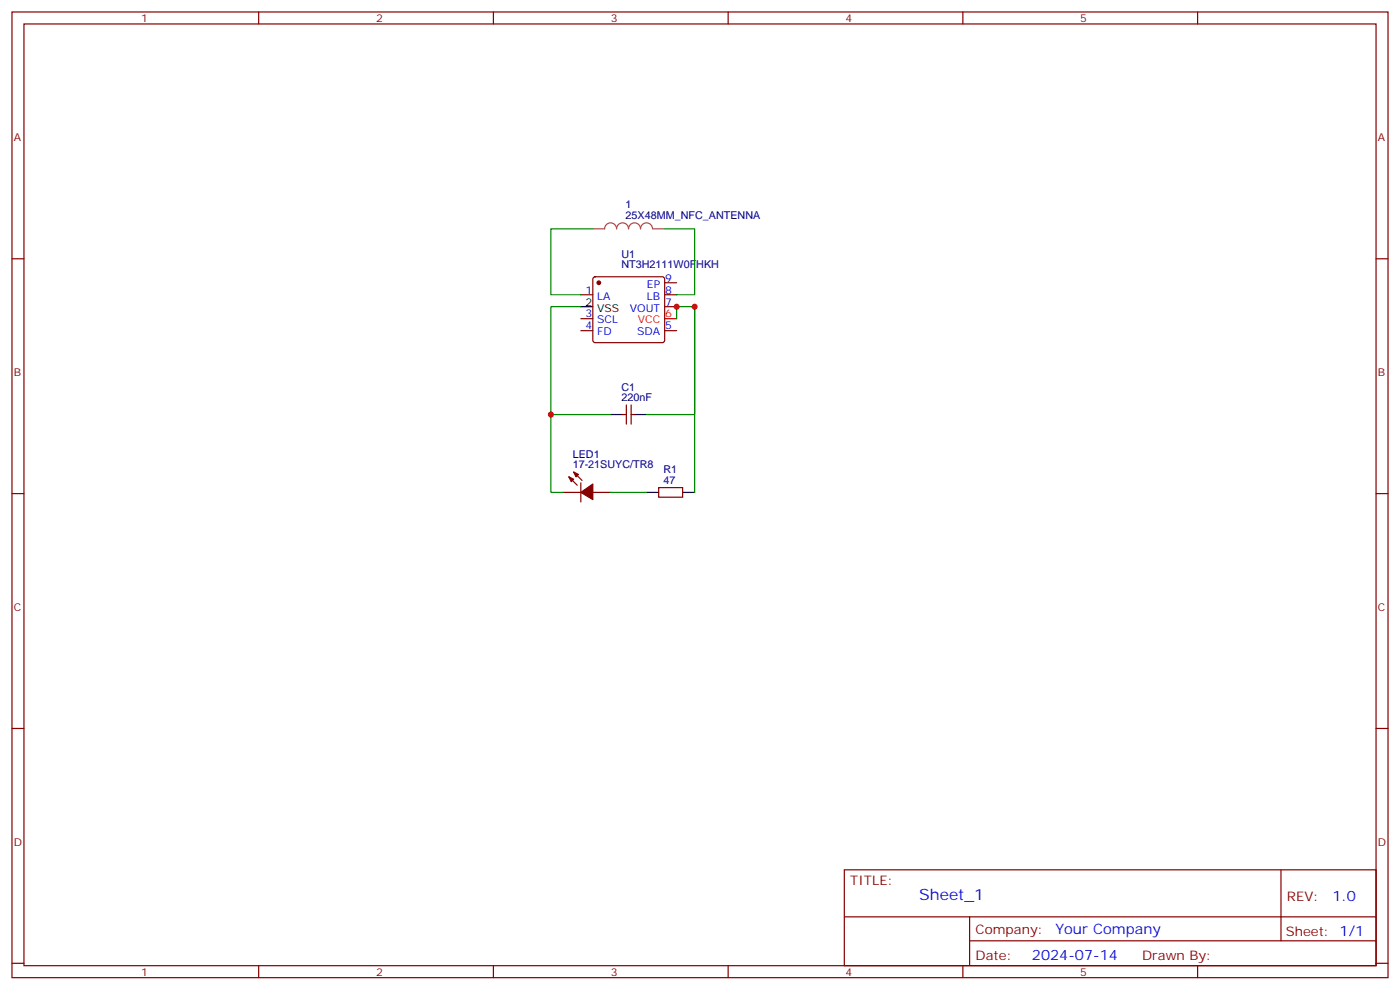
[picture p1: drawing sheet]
<svg xmlns="http://www.w3.org/2000/svg" width="412mm" height="292mm" viewBox="0 0 412 292" stroke-linecap="round" stroke-linejoin="round" font-family="sans-serif">
<g fill="none" stroke="#870000" stroke-width=".35">
<path d="M3.5 3.5h405.4v284.4h-405.4zM7.1 7.1h398.2v277.2h-398.2zM76.2 3.5v3.6M145.3 3.5v3.6M214.5 3.5v3.6M283.6 3.5v3.6M352.8 3.5v3.6M3.5 76.2h3.6M405.3 76.2h3.6M171.1 86.8h3.5M171.1 97.4h3.5M171.1 93.8h3.5"/>
<path d="M174.9 81.7l.4-.2h19.8l.5 .2 .2 .5v18l-.2 .5-.5 .2h-19.8l-.5-.2-.2-.5v-18zM195.8 83.3h3.5M195.8 86.8h3.5M195.8 90.3h3.5M195.8 97.4h3.5M184.5 119.2v5.7M185.9 119.2v5.7M169 139l2.4 2.5M183.4 122.1h1.1M185.9 122.1h1.1M3.5 145.3h3.6M165.8 145h5.3"/>
<path d="M167.6 140.4l2.4 2.5M171.1 142.2v5.6M174.6 145h5.3M194 143.6h7.1v2.8h-7.1zM405.3 145.3h3.6M3.5 214.5h3.6M405.3 214.5h3.6M248.7 256.1h156.6v28.2h-156.6zM377.3 256.1v20.9M248.7 270h156.5M285.6 277h119.6M285.6 270v14.1"/>
<path d="M3.5 283.6h3.6M76.2 284.3v3.6M145.3 284.3v3.6M214.5 284.3v3.6M283.6 284.3v3.6M352.8 284.3v3.6M405.3 283.6h3.6"/>
</g>
<path d="M195.8 93.8h3.5" fill="none" stroke="#f00" stroke-width=".35"/>
<path d="M171.1 90.3h3.5M179.9 122.1h3.5M187 122.1h3.5M190.5 145h3.5M201.1 145h3.5" fill="none" stroke="#000" stroke-width=".35"/>
<g fill="#870000" stroke="#870000" stroke-width=".35">
<path d="M167.6 140.4l1.4 .7-.7 .7z"/>
<path d="M169 139l1.4 .7-.7 .7z"/>
<path d="M171.1 145l3.5-2.5v4.6z"/>
<circle cx="176.4" cy="83.3" r=".53"/>
</g>
<path d="M174.6 67.4h3.5a1.76 1.76 0 0 1 1.8-1.8 1.76 1.76 0 0 1 1.7 1.8 1.76 1.76 0 0 1 1.8-1.8 1.76 1.76 0 0 1 1.8 1.8 1.76 1.76 0 0 1 1.7-1.8 1.76 1.76 0 0 1 1.8 1.8 1.76 1.76 0 0 1 1.7-1.8 1.76 1.76 0 0 1 1.8 1.8M192.3 67.4h3.5" fill="none" stroke="#a64a4a" stroke-width=".35"/>
<path d="M174.6 67.4h-12.3v19.4h8.8M195.8 67.4h8.8v19.4h-5.3M171.1 90.3h-8.8v31.8h17.6M199.3 93.8v-3.5h5.3v31.8h-14.1M204.6 90.3v54.7M162.3 122.1v22.9h3.5M179.9 145h10.6" fill="none" stroke="#008700" stroke-width=".35"/>
<g fill="#c00">
<circle cx="199.3" cy="90.3" r=".88"/>
<circle cx="204.6" cy="90.3" r=".88"/>
<circle cx="162.3" cy="122.1" r=".88"/>
</g>
<text font-size="4.6" fill="#00f" x="270.8" y="265.1">Sheet_1</text>
<g font-size="4.2" fill="#00f">
<text x="392.5" y="265.4">1.0</text>
<text x="310.9" y="274.9">Your Company</text>
<text x="304" y="282.7">2024-07-14</text>
</g>
<g font-size="3.9" fill="#800">
<text x="250.5" y="260.7">TITLE:</text>
<text x="379.1" y="265.4">REV:</text>
<text x="287.4" y="274.9">Company:</text>
<text x="378.7" y="275.5">Sheet: 1/1</text>
<text x="287.4" y="282.6">Date:</text>
<text x="336.4" y="282.7">Drawn By:</text>
</g>
<g font-size="3.2" fill="#800">
<text x="41.6" y="6.5">1</text>
<text x="110.8" y="6.5">2</text>
<text x="179.9" y="6.5">3</text>
<text x="249.1" y="6.5">4</text>
<text x="318.2" y="6.5">5</text>
<text x="4.1" y="41.6">A</text>
<text x="405.9" y="41.6">A</text>
<text x="4.1" y="110.8">B</text>
<text x="405.9" y="110.8">B</text>
<text x="4.1" y="179.9">C</text>
<text x="405.9" y="179.9">C</text>
<text x="4.1" y="249.1">D</text>
<text x="405.9" y="249.1">D</text>
<text x="41.6" y="287.3">1</text>
<text x="110.8" y="287.3">2</text>
<text x="179.9" y="287.3">3</text>
<text x="249.1" y="287.3">4</text>
<text x="318.2" y="287.3">5</text>
</g>
<g font-size="3.2" fill="#000080">
<text x="184.3" y="64.6">25X48MM_NFC_ANTENNA</text>
<text x="184.3" y="61.4">1</text>
<text x="183.1" y="75.8">U1</text>
<text x="183.1" y="79">NT3H2111W0FHKH</text>
<text x="183.1" y="118.2">220nF</text>
<text x="183.1" y="115.1">C1</text>
<text x="168.7" y="137.9">17-21SUYC/TR8</text>
<text x="168.7" y="134.8">LED1</text>
<text x="195.4" y="142.5">47</text>
<text x="195.4" y="139.4">R1</text>
</g>
<g font-size="3.2" fill="#00f">
<text x="196" y="82.9">9</text>
<text x="172.4" y="86.4">1</text>
<text x="175.9" y="88.2">LA</text>
<text x="190.5" y="88.2">LB</text>
<text x="190.6" y="84.7">EP</text>
<text x="196" y="86.4">8</text>
<text x="196" y="90">7</text>
<text x="172.4" y="93.5">3</text>
<text x="175.9" y="95.2">SCL</text>
<text x="185.5" y="91.7">VOUT</text>
<text x="172.4" y="97">4</text>
<text x="175.9" y="98.8">FD</text>
<text x="187.7" y="98.8">SDA</text>
<text x="196" y="97">5</text>
</g>
<g font-size="3.2">
<text x="172.4" y="90">2</text>
<text x="175.9" y="91.7">VSS</text>
</g>
<g font-size="3.2" fill="#f00">
<text x="187.9" y="95.2">VCC</text>
<text x="196" y="93.5">6</text>
</g>
</svg>
